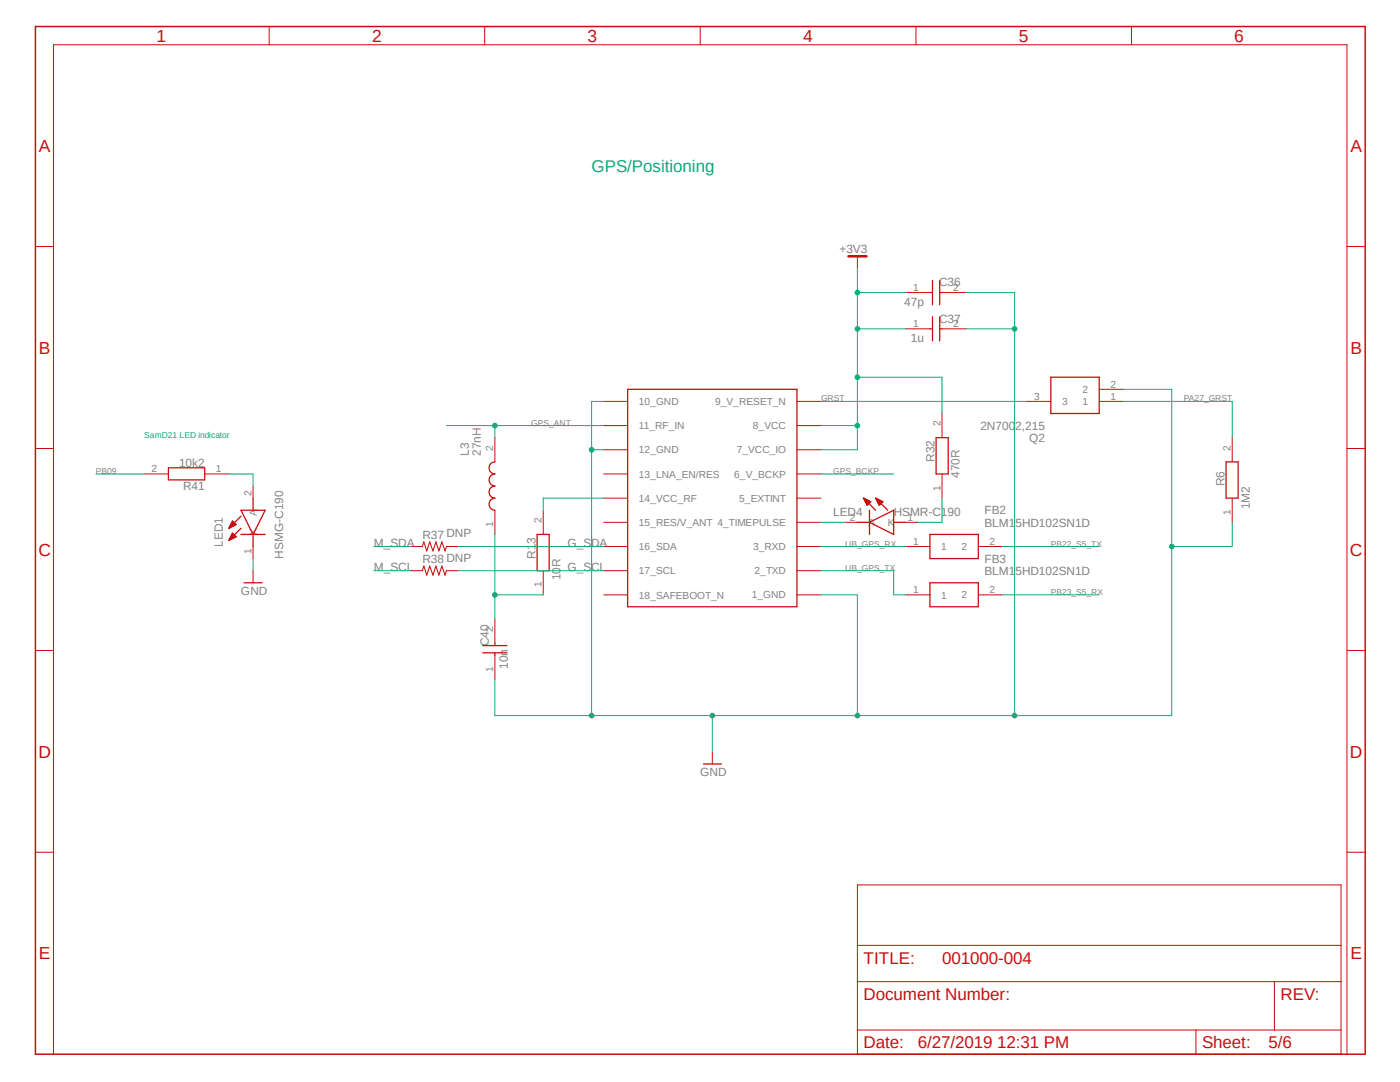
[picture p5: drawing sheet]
<svg xmlns="http://www.w3.org/2000/svg" width="279mm" height="216mm" viewBox="0 0 279 216" stroke-linecap="round" stroke-linejoin="round" font-family="sans-serif">
<path d="M6.6 5l266.2 205.9M272.8 5l-266.2 205.9" fill="none" stroke="#fff" stroke-width=".2"/>
<path d="M7.1 5.3h265.4v205.1h-265.4z" fill="none" stroke="#c90d0c" stroke-width=".3"/>
<g fill="none" stroke="#c90d0c" stroke-width=".2">
<path d="M53.7 5.3v3.6M96.7 5.3v3.6M139.7 5.3v3.6M182.8 5.3v3.6M225.8 5.3v3.6M7.1 49.2h3.6M171.1 51.1v2.5M180.8 58.4h4.8M188 58.4h4.8M268.8 49.2h3.7M180.8 65.6h4.8M188 65.6h4.8"/>
<path d="M219.4 77.7h4.8M7.1 89.5h3.6M28.8 94.6h4.8M40.9 94.6h4.8M50.5 97v2.4M98.8 87.3v4.9M120.5 80.1h4.8M120.5 84.9h4.8M120.5 89.7h4.8M120.5 94.6h4.8M120.5 99.4h4.8M159 80.1h4.9"/>
<path d="M159 84.9h4.9M159 89.7h4.9M159 94.6h4.9M159 99.4h4.9M188 82.5v4.8M188 94.6v4.8M204.9 80.1h4.8M219.4 80.1h4.8M245.9 87.3v4.9M245.9 99.4v4.8M268.8 89.5h3.7M50.5 109.1v2.4"/>
<path d="M50.5 113.9v2.4M81.9 109.1h2.4M81.9 113.9h2.4M89.1 109.1h2.4M89.1 113.9h2.4M98.8 101.8v4.8M108.4 101.8v4.8M108.4 113.9v4.8M120.5 104.2h4.8M120.5 109.1h4.8M120.5 113.9h4.8M120.5 118.7h4.8"/>
<path d="M159 104.2h4.9M159 109.1h4.9M159 113.9h4.9M159 118.7h4.9M168.7 104.2h2.4M180.8 104.2h2.4M180.8 109.1h4.8M180.8 118.7h4.8M195.2 109.1h4.9M195.2 118.7h4.9M7.1 129.8h3.6M98.8 123.5v4.8"/>
<path d="M98.8 130.7v4.9M268.8 129.8h3.7M142.2 150v2.4M7.1 170.1h3.6M171.1 176.6h96.5v33.8h-96.5zM268.8 170.1h3.7M171.1 195.9h96.5M171.1 188.6h96.5M254.3 195.9v9.6M10.7 210.4v-201.5h258.1v201.5M171.1 205.5h96.5M238.7 205.5v4.9"/>
</g>
<g fill="none" stroke="#c90d0c" stroke-width=".25">
<path d="M185.6 58.4h.5M186.1 56v4.8M187.5 56v4.8M187.5 58.4h.5M125.3 77.7h33.7v43.4h-33.7zM185.6 65.6h.5M186.1 63.2v4.8M187.5 63.2v4.8M187.5 65.6h.5M209.7 75.3h9.7v7.2h-9.7zM33.6 93.3h7.3v2.5h-7.3zM50.5 99.4v2.4"/>
<path d="M98.8 92.2a1.21 1.21 0 0 0-1.2 1.2 1.21 1.21 0 0 0 1.2 1.2 1.21 1.21 0 0 0-1.2 1.2 1.21 1.21 0 0 0 1.2 1.2 1.21 1.21 0 0 0-1.2 1.2 1.21 1.21 0 0 0 1.2 1.2 1.21 1.21 0 0 0-1.2 1.2 1.21 1.21 0 0 0 1.2 1.2M172.3 99.4l2.5 2.4M172.3 99.4l1.5 .7-.7 .7zM172.3 99.4h.2M172.5 99.6h.3M172.6 99.8h.5M172.6 100h.9M174.8 99.4l2.4 2.4M174.8 99.4h.1M174.8 99.4l1.4 .7-.7 .7zM174.9 99.6h.3M175 99.8h.6"/>
<path d="M175 100h.9M186.8 87.3h2.4v7.3h-2.4zM244.7 92.2h2.4v7.2h-2.4zM45.7 107.8h.1M45.7 105.3h.2M45.8 107.6h.3M45.8 105.1h.4M45.8 107.4h.6M45.9 104.9h.7M46 107.3h.8M46 104.8h.9M46.1 107.1h1"/>
<path d="M46.1 104.6h.9M46.1 106.9h.8M46.2 104.4h.7M46.2 106.7h.5M46.3 104.2h.4M46.3 106.6h.3M46.4 104.1h.1M46.4 104l.7 .7-1.4 .7zM47.1 107.1l-.7-.7-.7 1.4M47.1 107.1l-1.4 .7M48.1 106.6h4.8M48.1 101.8h4.8l-2.4 4.8z"/>
<path d="M48.1 105.4l-2.4 2.4M48.1 103l-2.4 2.4M48.7 116.3h3.6M50.5 106.6v2.5M107.2 106.6h2.4v7.3h-2.4zM171.1 104.2h2.4M172.7 100.2h1M172.8 100.3h.8M172.9 100.5h.5M173 100.7h.2M173.5 104.2l4.9-2.4v4.8zM173.5 101.8v4.8"/>
<path d="M175.1 100.2h1M175.2 100.3h.8M175.3 100.5h.5M175.4 100.7h.2M178.4 104.2h2.4M185.6 116.3h9.6v4.8h-9.6zM185.6 106.6h9.6v4.9h-9.6zM96.4 130.3h4.8M96.4 128.8h4.8M98.8 128.3v.5M98.8 130.3v.4M140.4 152.4h3.6"/>
</g>
<path d="M169.3 51.1h3.6" fill="none" stroke="#c90d0c" stroke-width=".51"/>
<path d="M84.3 109.1l.3-1 .6 1.8 .6-1.8 .6 1.8 .6-1.8 .6 1.8 .6-1.8 .6 1.8 .3-.8M84.3 113.9l.3-1 .6 1.9 .6-1.9 .6 1.9 .6-1.9 .6 1.9 .6-1.9 .6 1.9 .3-.9" fill="none" stroke="#c90d0c" stroke-width=".21"/>
<path d="M120.5 80.1h-2.4v62.7h53v-24.1h-7.2M142.2 142.8v7.2" fill="none" stroke="#0dab76" stroke-width=".2"/>
<circle cx="142.2" cy="142.8" r=".46" fill="#0dab76"/>
<g fill="none" stroke="#0dab76" stroke-width=".2">
<path d="M118.1 89.7h2.4"/>
<circle cx="142.2" cy="142.8" r=".46"/>
</g>
<circle cx="118.1" cy="89.7" r=".46" fill="#0dab76"/>
<g fill="none" stroke="#0dab76" stroke-width=".2">
<path d="M192.8 58.4h9.7v84.4h-31.4"/>
<circle cx="118.1" cy="89.7" r=".46"/>
</g>
<circle cx="171.1" cy="142.8" r=".46" fill="#0dab76"/>
<g fill="none" stroke="#0dab76" stroke-width=".2">
<path d="M192.8 65.6h9.7"/>
<circle cx="171.1" cy="142.8" r=".46"/>
</g>
<circle cx="202.5" cy="65.6" r=".46" fill="#0dab76"/>
<g fill="none" stroke="#0dab76" stroke-width=".2">
<path d="M98.8 135.6v7.2h19.3"/>
<circle cx="202.5" cy="65.6" r=".46"/>
</g>
<circle cx="118.1" cy="142.8" r=".46" fill="#0dab76"/>
<g fill="none" stroke="#0dab76" stroke-width=".2">
<path d="M224.2 77.7h9.6v65.1h-31.3"/>
<circle cx="118.1" cy="142.8" r=".46"/>
</g>
<circle cx="202.5" cy="142.8" r=".46" fill="#0dab76"/>
<g fill="none" stroke="#0dab76" stroke-width=".2">
<path d="M245.9 104.2v4.9h-12.1"/>
<circle cx="202.5" cy="142.8" r=".46"/>
</g>
<circle cx="233.9" cy="109.1" r=".46" fill="#0dab76"/>
<g fill="none" stroke="#0dab76" stroke-width=".2">
<path d="M171.1 53.6v31.3h-7.2M171.1 58.4h9.7M50.5 111.5v2.4"/>
<circle cx="233.9" cy="109.1" r=".46"/>
</g>
<circle cx="171.1" cy="58.4" r=".46" fill="#0dab76"/>
<g fill="none" stroke="#0dab76" stroke-width=".2">
<path d="M171.1 65.6h9.7"/>
<circle cx="171.1" cy="58.4" r=".46"/>
</g>
<circle cx="171.1" cy="65.6" r=".46" fill="#0dab76"/>
<g fill="none" stroke="#0dab76" stroke-width=".2">
<path d="M171.1 84.9v4.8h-7.2"/>
<circle cx="171.1" cy="65.6" r=".46"/>
</g>
<circle cx="171.1" cy="84.9" r=".46" fill="#0dab76"/>
<g fill="none" stroke="#0dab76" stroke-width=".2">
<path d="M171.1 75.3h16.9v7.2"/>
<circle cx="171.1" cy="84.9" r=".46"/>
</g>
<circle cx="171.1" cy="75.3" r=".46" fill="#0dab76"/>
<g fill="none" stroke="#0dab76" stroke-width=".2">
<path d="M89.1 84.9h31.4M98.8 84.9v2.4M163.9 94.6h14.5M188 99.4v4.8h-4.8M163.9 109.1h16.9M163.9 113.9h14.5v4.8h2.4M200.1 109.1h19.3M200.1 118.7h19.3"/>
<circle cx="171.1" cy="75.3" r=".46"/>
</g>
<circle cx="98.8" cy="84.9" r=".46" fill="#0dab76"/>
<g fill="none" stroke="#0dab76" stroke-width=".2">
<path d="M120.5 99.4h-12.1v2.4M98.8 118.7h9.6M98.8 106.6v16.9"/>
<circle cx="98.8" cy="84.9" r=".46"/>
</g>
<circle cx="98.8" cy="118.7" r=".46" fill="#0dab76"/>
<g fill="none" stroke="#0dab76" stroke-width=".2">
<path d="M19.1 94.6h9.7M45.7 94.6h4.8v2.4M163.9 80.1h41M224.2 80.1h21.7v7.2M74.6 109.1h7.3M74.6 113.9h7.3M91.5 109.1h29M91.5 113.9h29M163.9 104.2h4.8"/>
<circle cx="98.8" cy="118.7" r=".46"/>
</g>
<g font-size="3.5" fill="#c90d0c">
<text x="31.2" y="8.3">1</text>
<text x="74.3" y="8.3">2</text>
<text x="117.3" y="8.3">3</text>
<text x="160.3" y="8.3">4</text>
<text x="203.3" y="8.3">5</text>
<text x="246.3" y="8.3">6</text>
<text x="7.7" y="30.3">A</text>
<text x="269.5" y="30.3">A</text>
<text x="7.7" y="70.6">B</text>
<text x="269.5" y="70.6">B</text>
<text x="7.7" y="110.9">C</text>
<text x="269.4" y="110.9">C</text>
<text x="7.7" y="151.2">D</text>
<text x="269.4" y="151.2">D</text>
<text x="7.7" y="191.4">E</text>
<text x="269.5" y="191.4">E</text>
</g>
<text font-size="3.4" fill="#0dab76" x="118.1" y="34.2">GPS/Positioning</text>
<g font-size="3.4" fill="#c90d0c">
<text x="172.3" y="192.3">TITLE:</text>
<text x="188" y="192.3">001000-004</text>
<text x="172.3" y="199.5">Document Number:</text>
<text x="255.6" y="199.5">REV:</text>
<text x="172.3" y="209.2">Date:</text>
<text x="183.2" y="209.2">6/27/2019 12:31 PM</text>
<text x="239.9" y="209.2">Sheet:</text>
<text x="253.1" y="209.2">5/6</text>
</g>
<g font-size="2.4" fill="#808080">
<text x="167.5" y="50.5">+3V3</text>
<text x="187.4" y="57.2">C36</text>
<text x="180.5" y="61">47p</text>
<text x="187.4" y="64.4">C37</text>
<text x="181.8" y="68.2">1u</text>
<text x="195.7" y="85.8">2N7002,215</text>
<text x="205.4" y="88.2">Q2</text>
<text x="35.7" y="93.2">10k2</text>
<text x="93.6" y="90.9" transform="rotate(-90 93.6 90.9)">L3</text>
<text x="96" y="90.9" transform="rotate(-90 96 90.9)">27nH</text>
<text x="186.5" y="92.2" transform="rotate(-90 186.5 92.2)">R32</text>
<text x="191.5" y="95.4" transform="rotate(-90 191.5 95.4)">470R</text>
<text x="36.5" y="97.7">R41</text>
<text x="244.4" y="97" transform="rotate(-90 244.4 97)">R6</text>
<text x="249.4" y="101.6" transform="rotate(-90 249.4 101.6)">1M2</text>
<text x="84.3" y="107.5">R37 DNP</text>
<text x="166.3" y="103">LED4</text>
<text x="178.4" y="103">HSMR-C190</text>
<text x="196.5" y="105.1">BLM15HD102SN1D</text>
<text x="196.5" y="102.7">FB2</text>
<text x="44.5" y="109.1" transform="rotate(-90 44.5 109.1)">LED1</text>
<text x="56.5" y="111.5" transform="rotate(-90 56.5 111.5)">HSMG-C190</text>
<text x="74.6" y="109.1">M_SDA</text>
<text x="74.6" y="113.9">M_SCL</text>
<text x="84.3" y="112.4">R38 DNP</text>
<text x="106.9" y="111.5" transform="rotate(-90 106.9 111.5)">R13</text>
<text x="113.2" y="109.1">G_SDA</text>
<text x="113.2" y="113.9">G_SCL</text>
<text x="196.5" y="112.3">FB3</text>
<text x="48.1" y="118.7">GND</text>
<text x="111.9" y="115.8" transform="rotate(-90 111.9 115.8)">10R</text>
<text x="196.5" y="114.7">BLM15HD102SN1D</text>
<text x="97.5" y="128.9" transform="rotate(-90 97.5 128.9)">C40</text>
<text x="101.3" y="133.5" transform="rotate(-90 101.3 133.5)">10n</text>
<text x="139.7" y="154.9">GND</text>
</g>
<g font-size="2" fill="#808080">
<text x="182.2" y="58">1</text>
<text x="190.3" y="58">2</text>
<text x="182.2" y="65.3">1</text>
<text x="190.3" y="65.3">2</text>
<text x="221.6" y="77.3">2</text>
<text x="127.5" y="80.8">10_GND</text>
<text x="142.7" y="80.8">9_V_RESET_N</text>
<text x="206.4" y="79.8">3</text>
<text x="212" y="80.8">3</text>
<text x="216" y="80.8">1</text>
<text x="216" y="78.4">2</text>
<text x="221.6" y="79.8">1</text>
<text x="98.4" y="89.9" transform="rotate(-90 98.4 89.9)">2</text>
<text x="127.5" y="85.6">11_RF_IN</text>
<text x="150.2" y="85.6">8_VCC</text>
<text x="187.7" y="85.1" transform="rotate(-90 187.7 85.1)">2</text>
<text x="245.6" y="89.9" transform="rotate(-90 245.6 89.9)">2</text>
<text x="30.2" y="94.2">2</text>
<text x="43.1" y="94.2">1</text>
<text x="127.5" y="90.5">12_GND</text>
<text x="127.5" y="95.3">13_LNA_EN/RES</text>
<text x="146.5" y="95.3">6_V_BCKP</text>
<text x="147" y="90.5">7_VCC_IO</text>
<text x="50.2" y="99.1" transform="rotate(-90 50.2 99.1)">2</text>
<text x="127.5" y="100.1">14_VCC_RF</text>
<text x="147.5" y="100.1">5_EXTINT</text>
<text x="187.7" y="97.9" transform="rotate(-90 187.7 97.9)">1</text>
<text x="51.2" y="106.8" transform="rotate(-90 51.2 106.8)">K</text>
<text x="51.2" y="103" transform="rotate(-90 51.2 103)">A</text>
<text x="98.4" y="105.2" transform="rotate(-90 98.4 105.2)">1</text>
<text x="108.1" y="104.4" transform="rotate(-90 108.1 104.4)">2</text>
<text x="127.5" y="104.9">15_RES/V_ANT 4_TIMEPULSE</text>
<text x="169.6" y="103.9">2</text>
<text x="173.4" y="104.9">A</text>
<text x="177.2" y="104.9">K</text>
<text x="181.1" y="103.9">1</text>
<text x="245.6" y="102.7" transform="rotate(-90 245.6 102.7)">1</text>
<text x="50.2" y="110.5" transform="rotate(-90 50.2 110.5)">1</text>
<text x="127.5" y="109.8">16_SDA</text>
<text x="150.3" y="109.7">3_RXD</text>
<text x="182.2" y="108.7">1</text>
<text x="187.8" y="109.8">1</text>
<text x="191.9" y="109.7">2</text>
<text x="197.5" y="108.7">2</text>
<text x="108.1" y="117.2" transform="rotate(-90 108.1 117.2)">1</text>
<text x="127.5" y="114.6">17_SCL</text>
<text x="127.5" y="119.4">18_SAFEBOOT_N</text>
<text x="150" y="119.4">1_GND</text>
<text x="150.6" y="114.6">2_TXD</text>
<text x="182.2" y="118.4">1</text>
<text x="187.8" y="119.4">1</text>
<text x="191.9" y="119.4">2</text>
<text x="197.5" y="118.4">2</text>
<text x="98.4" y="126.1" transform="rotate(-90 98.4 126.1)">2</text>
<text x="98.4" y="134.1" transform="rotate(-90 98.4 134.1)">1</text>
</g>
<g font-size="1.7" fill="#808080">
<text x="163.9" y="80.1">GRST</text>
<text x="236.3" y="80.1">PA27_GRST</text>
<text x="106" y="84.9">GPS_ANT</text>
<text x="19.1" y="94.6">PB09</text>
<text x="166.3" y="94.6">GPS_BCKP</text>
<text x="168.7" y="109">UB_GPS_RX</text>
<text x="168.7" y="113.9">UB_GPS_TX</text>
<text x="209.7" y="109">PB22_S5_TX</text>
<text x="209.7" y="118.7">PB23_S5_RX</text>
</g>
<text font-size="1.7" fill="#0dab76" x="28.8" y="87.3">SamD21 LED indicator</text>
</svg>
